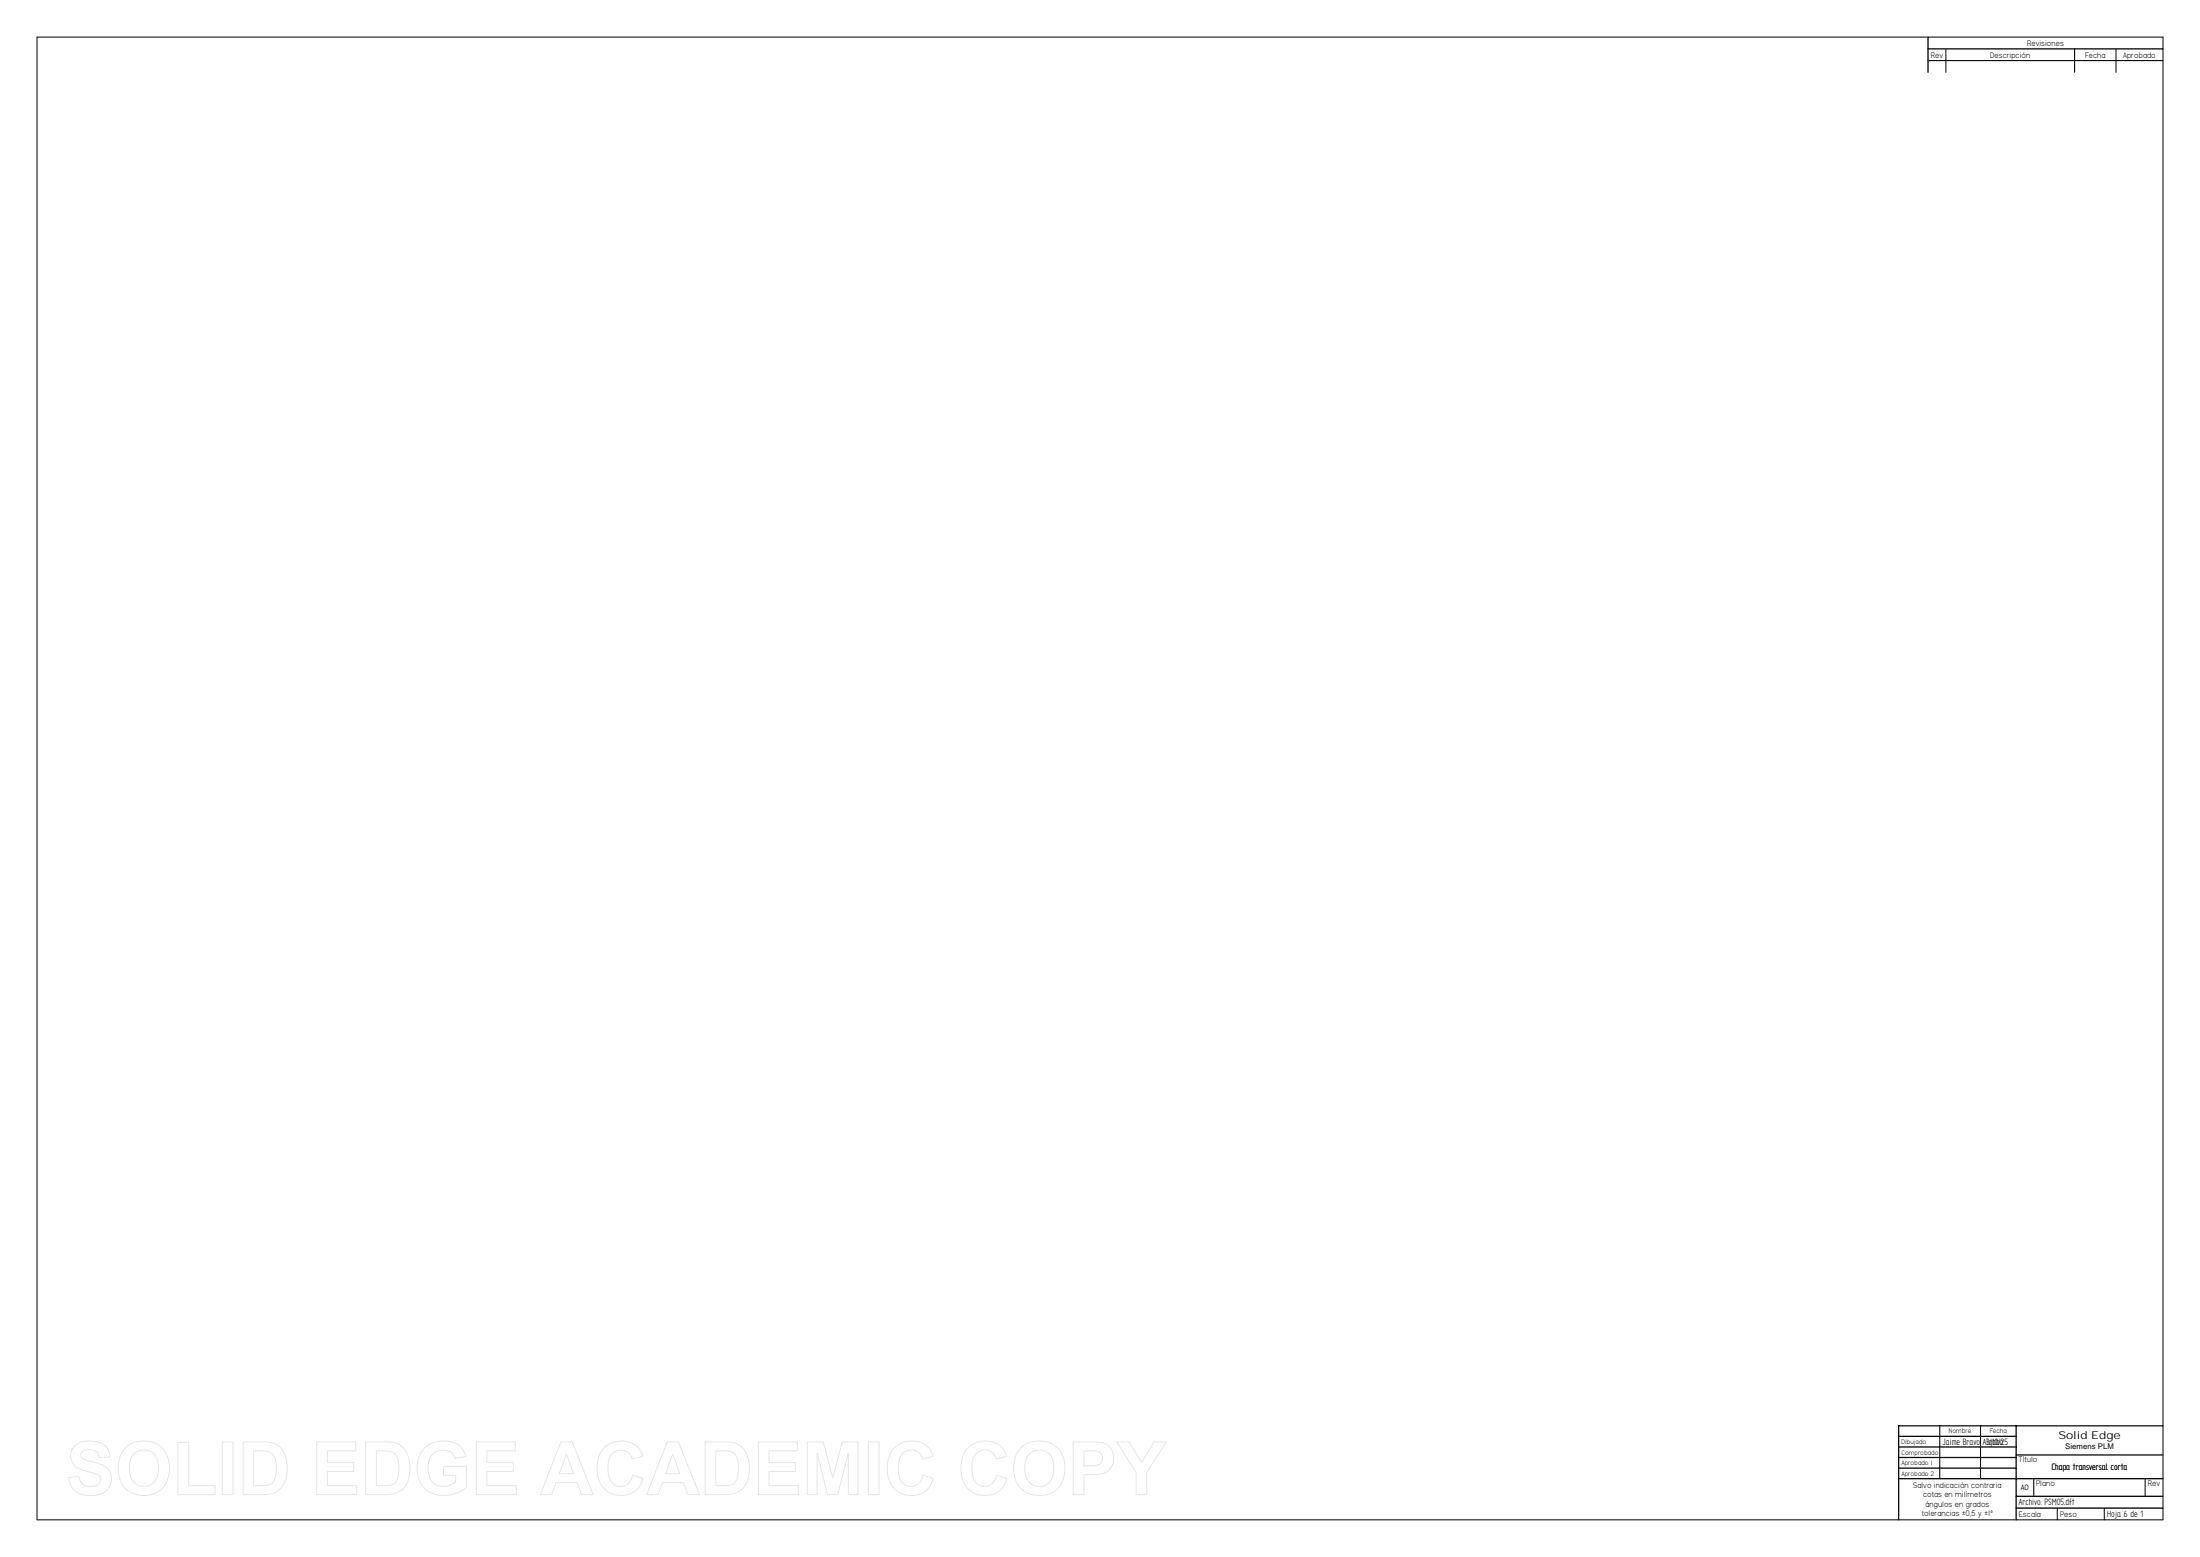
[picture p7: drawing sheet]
<svg xmlns="http://www.w3.org/2000/svg" width="1189mm" height="841mm" viewBox="0 0 1189 841" stroke-linecap="round" stroke-linejoin="round" font-family="sans-serif">
<path d="M20 20h1149v801h-1149zM1042 33h127M1052 26v13M1121 26v13M1143 26v13M1048 770v29M1070 770v29M1099 799v9M1159 799v9M1112 815v6M1137 815v6" fill="none" stroke="#000" stroke-width=".54"/>
<path d="M1042 20v19M1042 26h127M1026 776h64M1090 770v51M1169 770h-143v51M1026 782h64M1026 787h64M1026 793h64M1026 799h143M1090 786h79M1090 808h79M1090 815h79" fill="none" stroke="#000" stroke-width=".7"/>
<g fill="none" stroke="#e6e6e6" stroke-width=".54">
<path d="M96 779h6v23h14v5h-20zM120 779h6v28h-6zM131 779h11a12 12 0 0 1 13 13 12 12 0 0 1-11 15h-13zM171 779h21v5h-15v6h14v5h-14v7h16v5h-22zM198 779h10a12 12 0 0 1 13 13 12 12 0 0 1-11 15h-12zM257 779h21v5h-15v6h14v5h-14v7h16v5h-22zM303 779h6l12 28h-7l-2-6h-12l-2 6h-6zM361 779h6l11 28h-6l-3-6h-11l-2 6h-7zM381 779h11a12 12 0 0 1 13 13 12 12 0 0 1-11 15h-13zM410 779h21v5h-15v6h14v5h-14v7h15v5h-21zM436 779h9l5 19 5-19h9v28h-6v-22l-5 22h-6l-5-22v22h-6zM469 779h6v28h-6z"/>
<path d="M580 779h9a11 11 0 0 1 11 4 9 9 0 0 1 0 10 9 9 0 0 1-10 4h-4v10h-6zM604 779h6l7 11 7-11h6l-10 16v12h-6v-12zM40 781a13 13 0 0 1 18 1l1 5h-5a6 6 0 0 0-5-4 6 6 0 0 0-5 2v2l2 2a21 21 0 0 1 13 5 9 9 0 0 1 0 10 9 9 0 0 1-9 4 11 11 0 0 1-13-10h6a6 6 0 0 0 5 5 6 6 0 0 0 6-3v-2a10 10 0 0 0-8-3 8 8 0 0 1-7-5 8 8 0 0 1 1-9zM68 782a14 14 0 0 1 17-2 14 14 0 0 1 6 17 14 14 0 0 1-16 11 14 14 0 0 1-11-18l1-4zM73 785a8 8 0 0 1 9-1 8 8 0 0 1 4 9 8 8 0 0 1-4 9 8 8 0 0 1-10-2 13 13 0 0 1 1-15zM137 784h3a7 7 0 0 1 9 4 14 14 0 0 1-3 14h-3h-6zM203 784h3a7 7 0 0 1 9 4 14 14 0 0 1-2 14h-3h-7zM229 782a15 15 0 0 1 21 1l2 4-6 1a8 8 0 0 0-10-4 8 8 0 0 0-5 9 9 9 0 0 0 5 9 9 9 0 0 0 10-2v-3h-6v-5h12v11a17 17 0 0 1-24-1 17 17 0 0 1 1-20zM306 785l4 11h-8zM326 782a12 12 0 0 1 21 5l-5 1a7 7 0 0 0-8-5 7 7 0 0 0-5 8v2a8 8 0 0 0 6 10h2l2-2 3-4 5 2a13 13 0 0 1-14 9 13 13 0 0 1-10-13v-4a14 14 0 0 1 3-9zM364 785l3 11h-7zM387 784h2a7 7 0 0 1 9 4 14 14 0 0 1-2 14h-3h-6z"/>
<path d="M483 782a12 12 0 0 1 21 5l-5 1a7 7 0 0 0-8-5 7 7 0 0 0-5 8l-1 2a8 8 0 0 0 7 10h2l2-2 3-4 5 2a13 13 0 0 1-14 9 13 13 0 0 1-10-13v-4a14 14 0 0 1 3-9zM523 782a12 12 0 0 1 21 5l-6 1a7 7 0 0 0-7-5 7 7 0 0 0-6 8v2a8 8 0 0 0 6 10h3l2-2 3-4 5 2a13 13 0 0 1-14 9 13 13 0 0 1-11-13v-4a14 14 0 0 1 4-9zM552 782a14 14 0 0 1 17-2 14 14 0 0 1 6 17 14 14 0 0 1-17 11 14 14 0 0 1-10-18l1-4zM556 785a8 8 0 0 1 10-1 8 8 0 0 1 4 9 8 8 0 0 1-4 9 8 8 0 0 1-10-2 13 13 0 0 1 0-15zM586 784h2a6 6 0 0 1 8 3 5 5 0 0 1-6 5h-4z"/>
</g>
<text font-size="5.8" x="1112" y="777">Solid Edge</text>
<g font-size="5.6">
<text x="1050" y="780">Jaime Bravo Algaba</text>
<text x="1073" y="780">3/10/25</text>
<text x="1109" y="794">Chapa transversal corta</text>
<text x="1091" y="813">Archivo: PSM05.dft</text>
<text x="1139" y="820">Hoja 6 de 1</text>
</g>
<g font-size="4.9">
<text x="1095" y="25">Revisiones</text>
<text x="1043" y="31">Rev</text>
<text x="1076" y="31">Descripción</text>
<text x="1127" y="31">Fecha</text>
<text x="1147" y="31">Aprobado</text>
<text x="1091" y="790">Título</text>
<text x="1034" y="804">Salvo indicación contraria</text>
<text x="1100" y="803">Plano</text>
<text x="1161" y="803">Rev</text>
<text x="1039" y="809">cotas en milímetros</text>
<text x="1040" y="814">ángulos en grados</text>
<text x="1038" y="819">tolerancias ±0,5 y ±1º</text>
<text x="1091" y="819">Escala</text>
<text x="1113" y="819">Peso</text>
</g>
<text font-size="4.7" x="1092" y="805">A0</text>
<text font-size="4.2" x="1116" y="783">Siemens PLM</text>
<g font-size="4.1">
<text x="1053" y="774">Nombre</text>
<text x="1075" y="774">Fecha</text>
<text x="1028" y="780">Dibujado</text>
<text x="1028" y="786">Comprobado</text>
<text x="1028" y="791">Aprobado 1</text>
<text x="1028" y="797">Aprobado 2</text>
</g>
</svg>
